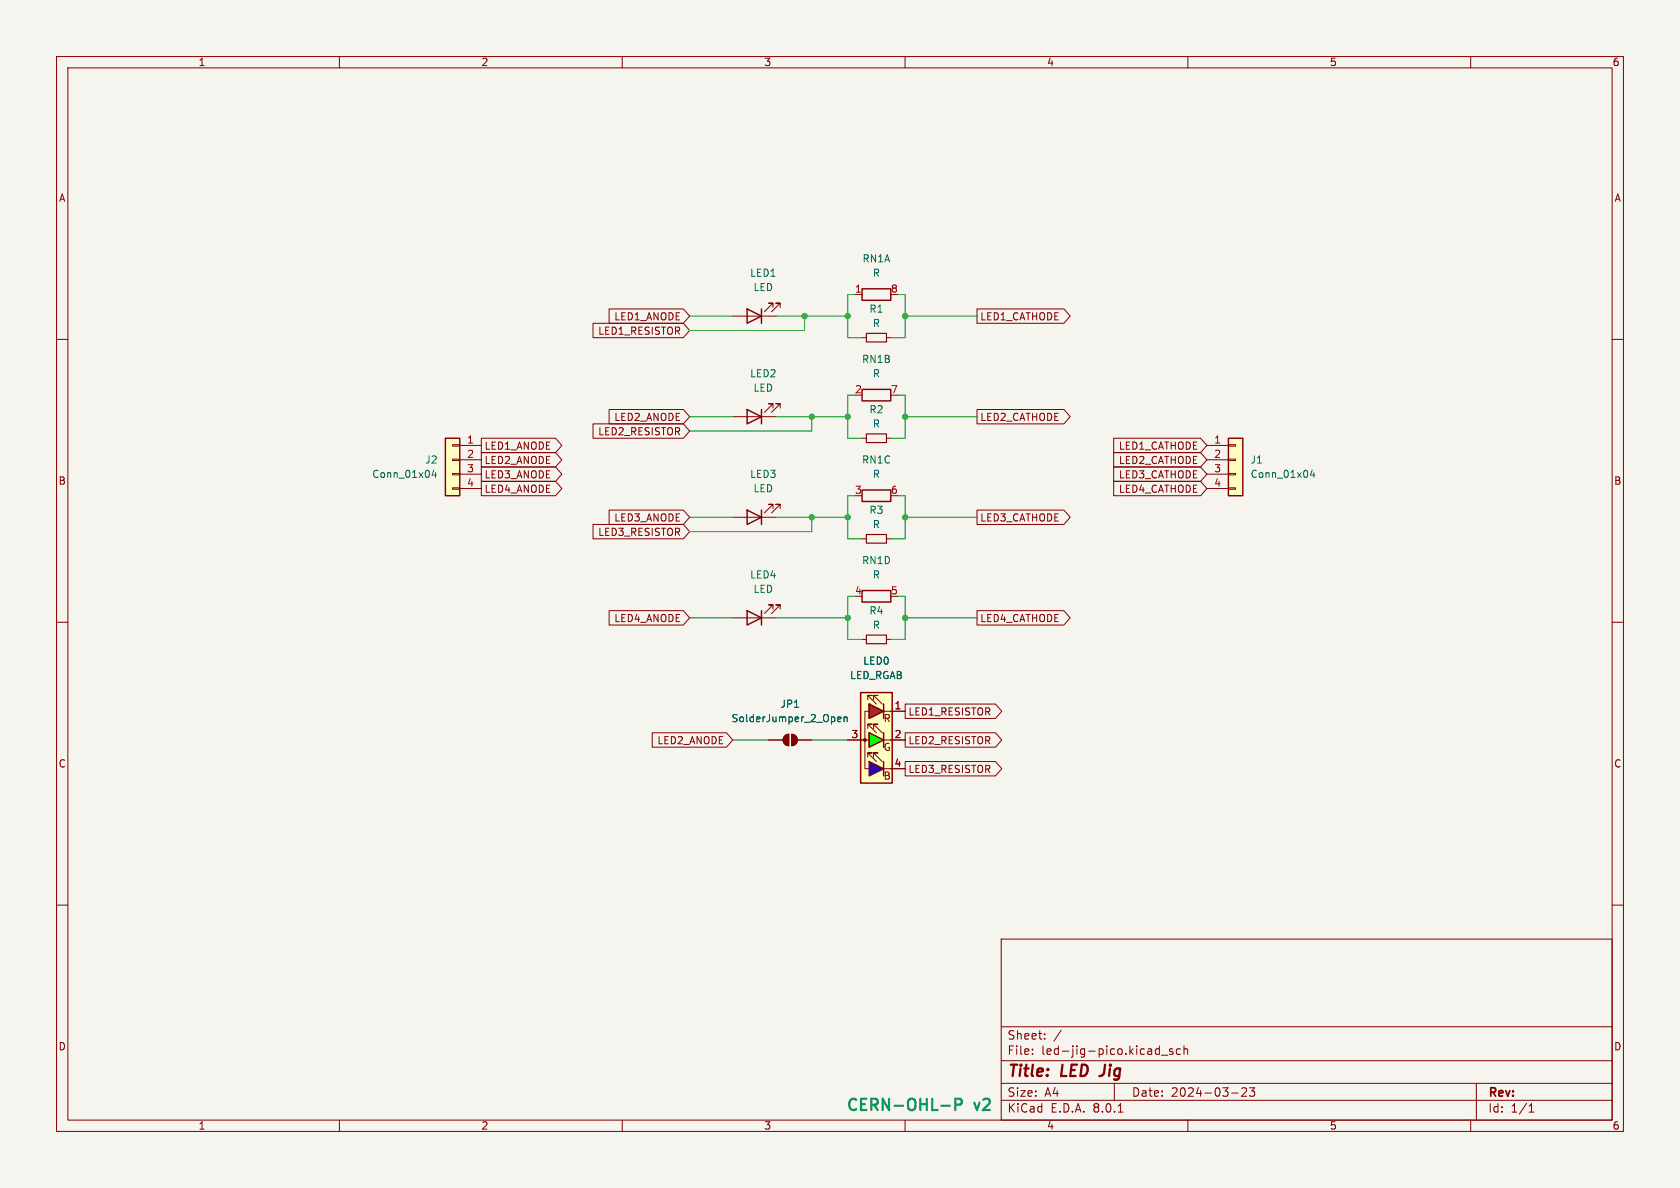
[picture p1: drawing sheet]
<svg xmlns="http://www.w3.org/2000/svg" width="297mm" height="210mm" viewBox="0 0 297 210" stroke-linecap="round" stroke-linejoin="round" font-family="sans-serif">
<path d="M0 0h297v210h-297z" fill="#f5f4ef" stroke="#f5f4ef" stroke-width=".18"/>
<g fill="none" stroke="#840000" stroke-width=".18">
<path d="M10 10h277v190h-277zM12 12h273v186h-273zM60 10v2M110 10v2M160 10v2M210 10v2M260 10v2M10 60h2M285 60h2M10 110h2M285 110h2M10 160h2"/>
<path d="M285 160h2M177 166h108v32h-108zM60 198v2M110 198v2M160 198v2M177 194.5h108M177 191.5h108M177 187.5h108M177 181.5h108M182.5 186.3v.1M182.5 185.5v.1M184.7 183.6v.1"/>
<path d="M184.7 182.8v.1M187.6 182.1l-1.3 2M197 191.5v3M197.7 196.6h.8M204.5 185.4l.5 .1M205 184.9v1.5M205 186.3l-.5 .1M205.3 186.5h1.2M207.3 185.5l-.3-.1-.3 .2 .1 .2 .5 .2v.3h-.6M208.7 185.5l-.5-.1-.2 .3v.4l.1 .2h.6M209.3 185.5l.2-.1 .4 .1 .1 .9M209.3 184.9v1.5"/>
<path d="M210 198v2M217.7 193.2h1.2M219.5 192.4l.6-.1 .2 .1 .1 .3-.9 1.1h.9M220.9 192.3h.9l-.5 .6 .4 .1v.7l-.2 .1h-.4l-.2-.1M260 198v2M261 191.5v6.5M270.3 196.6h.9M270.3 195.5l.4-.4v1.5"/>
</g>
<path d="M194.8 190.1l-.5 .1" fill="none" stroke="#840000" stroke-width=".4"/>
<path d="M78.7 77.5h2.6v10.1h-2.6z" fill="#ffffc2"/>
<g fill="none" stroke="#840000" stroke-width=".18">
<path d="M151.1 52.1h1.3M80 78.6h1.3v.3h-1.3zM81.3 78.7h3.8M152.4 77.5h.8M156.7 77.5h.8M80 86.2h1.3v.3h-1.3zM80 83.7h1.3v.2h-1.3zM80 81.2h1.3v.2h-1.3zM81.3 81.3h3.8M81.3 83.8h3.8M81.3 86.4h3.8M129.5 109.2h7.7"/>
<path d="M136.7 107.7v-.8h-.8h.8l-1.6 1.6M137.9 107.7v-.8h-.7h.7l-1.5 1.6M152.4 113h.8M156.7 113h.8M135.9 130.8h2.5M138.7 130.1l.7-.3v2a1.02 1.02 0 0 1-.9-.6 1.02 1.02 0 0 1 .2-1.1zM140 129.8a1.02 1.02 0 0 1 1 1 1.02 1.02 0 0 1-1 1zM141 130.8h2.5"/>
</g>
<path d="M152.4 51.1h5.1v2h-5.1zM78.7 77.5h2.6v10.1h-2.6zM152.4 68.8h5.1v2.1h-5.1zM132.1 108l2.5 1.2-2.5 1.3zM134.6 108v2.5" fill="none" stroke="#840000" stroke-width=".25"/>
<path d="M76.7 83.1l-.3 .9h.8M77 83.6v.8M148.1 127.2l.6-.2-.1-.2-.3-.1-.2 .2v.6h.5M149.2 126.9l.2-.2 .3 .1 .1 .8M149.2 126.7v.9" fill="none" stroke="#006464" stroke-width=".18"/>
<path d="M153.2 76.7h3.5v1.5h-3.5zM153.2 112.3h3.5v1.5h-3.5z" fill="none" stroke="#840000" stroke-width=".2"/>
<g fill="#840000" stroke="#840000" stroke-width=".18">
<path d="M138.7 130.1l.7-.3v2a1.02 1.02 0 0 1-.9-.6 1.02 1.02 0 0 1 .2-1.1z"/>
<path d="M140 129.8a1.02 1.02 0 0 1 1 1 1.02 1.02 0 0 1-1 1z"/>
</g>
<path d="M152.1 122.4h5.6v16h-5.6z" fill="#ffffc2"/>
<path d="M153.7 134.6l2.5 1.3-2.5 1.3z" fill="#00f"/>
<path d="M153.7 129.5l2.5 1.3-2.5 1.3z" fill="#0f0"/>
<path d="M153.7 124.5l2.5 1.2-2.5 1.3z" fill="#f00"/>
<g fill="none" stroke="#840000" stroke-width=".25">
<path d="M132.1 54.6l2.5 1.3-2.5 1.3zM134.6 54.6v2.6M132.1 72.4l2.5 1.3-2.5 1.2zM134.6 72.4v2.5M132.1 90.2l2.5 1.2-2.5 1.3zM134.6 90.2v2.5M152.4 86.6h5.1v2h-5.1zM152.4 104.4h5.1v2h-5.1zM152.1 122.4h5.6v16h-5.6zM153.7 134.6l2.5 1.3-2.5 1.3zM153.7 129.5l2.5 1.3-2.5 1.3zM153.7 124.5l2.5 1.2-2.5 1.3z"/>
<path d="M156.2 124.5v2.5M156.2 129.5v2.6M156.2 134.6v2.6"/>
</g>
<g fill="none" stroke="#840000" stroke-width=".18">
<path d="M129.5 55.9h7.7M136.7 54.4v-.8h-.8h.8l-1.6 1.5M137.9 54.4v-.8h-.7h.7l-1.5 1.5M152.4 59.7h.8M156.7 59.7h.8M129.5 73.7h7.7M136.7 72.1v-.7h-.8h.8l-1.6 1.5M137.9 72.1v-.7h-.7h.7l-1.5 1.5M129.5 91.4h7.7M136.7 89.9v-.7h-.8h.8l-1.6 1.5M137.9 89.9v-.7h-.7h.7l-1.5 1.5M152.4 95.3h.8"/>
<path d="M156.7 95.3h.8M149.9 130.8h3.8M153.4 133.9v-.8h.8h-.8l1.5 1.5M153.4 128.8v-.8h.8h-.8l1.5 1.5M153.4 123.7v-.8h.8h-.8l1.5 1.6M153.7 125.7h-.8v10.2h.8M153.7 129.5v2.6zM153.7 129.5h.1M153.7 124.5v2.5zM153.7 124.5h.1M154.4 133.9v-.8h.8h-.8l1.6 1.5M154.4 128.8v-.8h.8h-.8l1.6 1.5"/>
<path d="M154.4 123.7v-.8h.8h-.8l1.6 1.6M156.2 129.5v2.6M156.2 124.5v2.5M156.2 135.9h3.8M156.2 130.8h3.8M156.2 125.7h3.8"/>
</g>
<circle cx="152.9" cy="130.8" r=".25" fill="#840000" stroke="#840000" stroke-width=".18"/>
<path d="M153.2 58.9h3.5v1.6h-3.5zM153.2 94.5h3.5v1.5h-3.5z" fill="none" stroke="#840000" stroke-width=".2"/>
<path d="M217.2 77.5h2.5v10.1h-2.5z" fill="#ffffc2"/>
<g fill="none" stroke="#840000" stroke-width=".18">
<path d="M104.8 57.1h16l1.1 1.3-1.1 1.3h-16zM107.7 54.6h13.1l1.1 1.3-1.1 1.3h-13.1zM172.7 54.6h15.4l1.1 1.3-1.1 1.3h-15.4zM85.1 77.5h13.1l1.1 1.2-1.1 1.3h-13.1zM104.8 74.9h16l1.1 1.3-1.1 1.3h-16zM107.7 72.4h13.1l1.1 1.3-1.1 1.2h-13.1zM172.7 72.4h15.4l1.1 1.3-1.1 1.2h-15.4zM196.9 77.5h15.3l1.2 1.2-1.2 1.3h-15.3zM213.4 78.7h3.8M217.2 78.6h1.2v.3h-1.2zM85.1 82.5h13.1l1.1 1.3-1.1 1.3h-13.1zM85.1 85.1h13.1l1.1 1.3-1.1 1.2h-13.1z"/>
<path d="M85.1 80h13.1l1.1 1.3-1.1 1.3h-13.1zM104.8 92.7h16l1.1 1.3-1.1 1.3h-16zM107.7 90.2h13.1l1.1 1.2-1.1 1.3h-13.1zM172.7 90.2h15.4l1.1 1.2-1.1 1.3h-15.4zM196.9 80h15.3l1.2 1.3-1.2 1.3h-15.3zM196.9 82.5h15.3l1.2 1.3-1.2 1.3h-15.3zM196.9 85.1h15.3l1.2 1.3-1.2 1.2h-15.3zM213.4 81.3h3.8M213.4 83.8h3.8M213.4 86.4h3.8M217.2 86.2h1.2v.3h-1.2zM217.2 83.7h1.2v.2h-1.2z"/>
<path d="M217.2 81.2h1.2v.2h-1.2zM107.7 107.9h13.1l1.1 1.3-1.1 1.3h-13.1zM172.7 107.9h15.4l1.1 1.3-1.1 1.3h-15.4zM115.3 129.5h13.1l1.1 1.3-1.1 1.3h-13.1zM135.9 130.8h2.5M141 130.8h2.5M149.9 130.8h2.5M157.5 130.8h2.5M157.5 125.7h2.5M157.5 135.9h2.5M160 134.6h16l1.1 1.3-1.1 1.3h-16zM160 129.5h16l1.1 1.3-1.1 1.3h-16z"/>
<path d="M160 124.5h16l1.1 1.2-1.1 1.3h-16z"/>
</g>
<path d="M217.2 77.5h2.5v10.1h-2.5z" fill="none" stroke="#840000" stroke-width=".25"/>
<path d="M232 83.1l-.3 .9h.8M232.3 83.6v.8M148.1 127.2l.6-.2-.1-.2-.3-.1-.2 .2v.6h.5M149.2 126.9l.2-.2 .3 .1 .1 .8M149.2 126.7v.9" fill="none" stroke="#006464" stroke-width=".18"/>
<path d="M166.4 195.5h1.5M168.9 195.3h.8a.54 .54 0 0 0 .4-.5 .54 .54 0 0 0-.4-.6h-.8v2" fill="none" stroke="#0099b0" stroke-width=".4"/>
<g fill="none" stroke="#009600" stroke-width=".18">
<path d="M121.9 55.9h7.6M137.2 55.9h12.7M142.2 55.9v2.5h-20.3M151.1 52.1h-1.2v7.6h2.5M158.7 52.1h1.3v7.6h-2.5M160 55.9h12.7M121.9 73.7h7.6M137.2 73.7h12.7M143.5 73.7v2.5h-21.6M151.1 69.9h-1.2v7.6h2.5M158.7 69.9h1.3v7.6h-2.5M160 73.7h12.7"/>
<path d="M121.9 91.4h7.6M137.2 91.4h12.7M143.5 91.4v2.6h-21.6M151.1 87.6h-1.2v7.7h2.5M158.7 87.6h1.3v7.7h-2.5M160 91.4h12.7M121.9 109.2h7.6M137.2 109.2h12.7M151.1 105.4h-1.2v7.6h2.5M158.7 105.4h1.3v7.6h-2.5M160 109.2h12.7M129.5 130.8h6.4"/>
<path d="M143.5 130.8h6.4"/>
</g>
<g fill="#009600" stroke="#009600" stroke-width=".18">
<circle cx="160" cy="91.4" r=".46"/>
<circle cx="143.5" cy="91.4" r=".46"/>
<circle cx="160" cy="109.2" r=".46"/>
<circle cx="149.9" cy="91.4" r=".46"/>
<circle cx="149.9" cy="109.2" r=".46"/>
<circle cx="143.5" cy="73.7" r=".46"/>
<circle cx="149.9" cy="73.7" r=".46"/>
<circle cx="149.9" cy="55.9" r=".46"/>
<circle cx="142.2" cy="55.9" r=".46"/>
<circle cx="160" cy="73.7" r=".46"/>
<circle cx="160" cy="55.9" r=".46"/>
</g>
<g font-size="2.8" fill="#840000">
<text x="178" y="190.9">Title:</text>
<text x="187.7" y="190.9">LED</text>
<text x="195.4" y="190.9">Jig</text>
</g>
<g font-size="2.8" fill="#0099b0">
<text x="149.4" y="196.9">CERN-OHL-P</text>
<text x="172.3" y="196.9">v2</text>
</g>
<g font-size="2.1" fill="#840000">
<text x="178" y="184">Sheet:</text>
<text x="178" y="186.7">File:</text>
<text x="184.1" y="186.7">led-jig-pico.kicad_sch</text>
<text x="178" y="196.9">KiCad</text>
<text x="178" y="194.1">Size:</text>
<text x="184.7" y="194.1">A4</text>
<text x="185.7" y="196.9">E.D.A.</text>
<text x="193.3" y="196.9">8.0.1</text>
<text x="200" y="194.1">Date:</text>
<text x="207" y="194.1">2024-03-23</text>
<text x="263" y="194.3">Rev:</text>
<text x="263" y="196.9">Id:</text>
<text x="267.1" y="196.9">1/1</text>
</g>
<g font-size="1.8" fill="#840000">
<text x="35" y="11.9">1</text>
<text x="85" y="11.9">2</text>
<text x="135" y="11.9">3</text>
<text x="185" y="11.9">4</text>
<text x="235" y="11.9">5</text>
<text x="285" y="11.9">6</text>
<text x="10.3" y="35.9">A</text>
<text x="285.3" y="35.9">A</text>
<text x="105.7" y="59.4">LED1_RESISTOR</text>
<text x="108.5" y="56.8">LED1_ANODE</text>
<text x="173.2" y="56.8">LED1_CATHODE</text>
<text x="105.7" y="77.2">LED2_RESISTOR</text>
<text x="108.5" y="74.6">LED2_ANODE</text>
<text x="173.2" y="74.6">LED2_CATHODE</text>
<text x="85.6" y="82.2">LED2_ANODE</text>
<text x="85.6" y="79.7">LED1_ANODE</text>
<text x="197.7" y="79.7">LED1_CATHODE</text>
<text x="197.7" y="82.2">LED2_CATHODE</text>
<text x="10.3" y="85.9">B</text>
<text x="85.6" y="84.8">LED3_ANODE</text>
<text x="85.6" y="87.3">LED4_ANODE</text>
<text x="197.7" y="84.8">LED3_CATHODE</text>
<text x="197.7" y="87.3">LED4_CATHODE</text>
<text x="285.3" y="85.9">B</text>
<text x="105.7" y="94.9">LED3_RESISTOR</text>
<text x="108.5" y="92.4">LED3_ANODE</text>
<text x="173.2" y="92.4">LED3_CATHODE</text>
<text x="108.5" y="110.2">LED4_ANODE</text>
<text x="173.2" y="110.2">LED4_CATHODE</text>
<text x="116.1" y="131.8">LED2_ANODE</text>
<text x="156.1" y="127.9">R</text>
<text x="160.5" y="131.8">LED2_RESISTOR</text>
<text x="160.5" y="126.7">LED1_RESISTOR</text>
<text x="10.3" y="135.9">C</text>
<text x="156.1" y="133">G</text>
<text x="160.5" y="136.8">LED3_RESISTOR</text>
<text x="285.3" y="135.9">C</text>
<text x="156.1" y="138">B</text>
<text x="10.3" y="185.9">D</text>
<text x="285.3" y="185.9">D</text>
<text x="35" y="199.9">1</text>
<text x="85" y="199.9">2</text>
<text x="135" y="199.9">3</text>
<text x="185" y="199.9">4</text>
<text x="235" y="199.9">5</text>
<text x="285" y="199.9">6</text>
</g>
<g font-size="1.8" fill="#006464">
<text x="152.4" y="46.6">RN1A</text>
<text x="132.5" y="49.1">LED1</text>
<text x="133.1" y="51.7">LED</text>
<text x="154.2" y="49.1">R</text>
<text x="153.6" y="55.5">R1</text>
<text x="154.2" y="58">R</text>
<text x="152.3" y="64.4">RN1B</text>
<text x="132.5" y="66.9">LED2</text>
<text x="133.1" y="69.4">LED</text>
<text x="154.2" y="66.9">R</text>
<text x="153.6" y="73.3">R2</text>
<text x="154.2" y="75.8">R</text>
<text x="75.1" y="82.1">J2</text>
<text x="152.3" y="82.1">RN1C</text>
<text x="221" y="82.1">J1</text>
<text x="65.7" y="84.7">Conn_01x04</text>
<text x="132.5" y="84.7">LED3</text>
<text x="133.1" y="87.2">LED</text>
<text x="154.2" y="84.7">R</text>
<text x="221" y="84.7">Conn_01x04</text>
<text x="153.6" y="91">R3</text>
<text x="154.2" y="93.6">R</text>
<text x="152.3" y="99.9">RN1D</text>
<text x="132.5" y="102.5">LED4</text>
<text x="133.1" y="105">LED</text>
<text x="154.2" y="102.5">R</text>
<text x="153.6" y="108.8">R4</text>
<text x="154.2" y="111.4">R</text>
<text x="152.5" y="117.7">LED0</text>
<text x="137.9" y="125.3">JP1</text>
<text x="150.2" y="120.2">LED_RGAB</text>
<text x="129.2" y="127.9">SolderJumper_2_Open</text>
</g>
<g font-size="1.8" fill="#a90000">
<text x="151.1" y="51.8">1</text>
<text x="157.4" y="51.8">8</text>
<text x="151.1" y="69.6">2</text>
<text x="157.4" y="69.6">7</text>
<text x="82.5" y="78.5">1</text>
<text x="82.5" y="81">2</text>
<text x="82.5" y="83.6">3</text>
<text x="214.6" y="78.5">1</text>
<text x="214.6" y="81">2</text>
<text x="214.6" y="83.6">3</text>
<text x="82.5" y="86.1">4</text>
<text x="151.1" y="87.4">3</text>
<text x="157.4" y="87.4">6</text>
<text x="214.6" y="86.1">4</text>
<text x="151.1" y="105.2">4</text>
<text x="157.4" y="105.2">5</text>
<text x="158" y="125.5">1</text>
<text x="150.4" y="130.6">3</text>
<text x="158" y="130.6">2</text>
<text x="158" y="135.6">4</text>
</g>
</svg>
